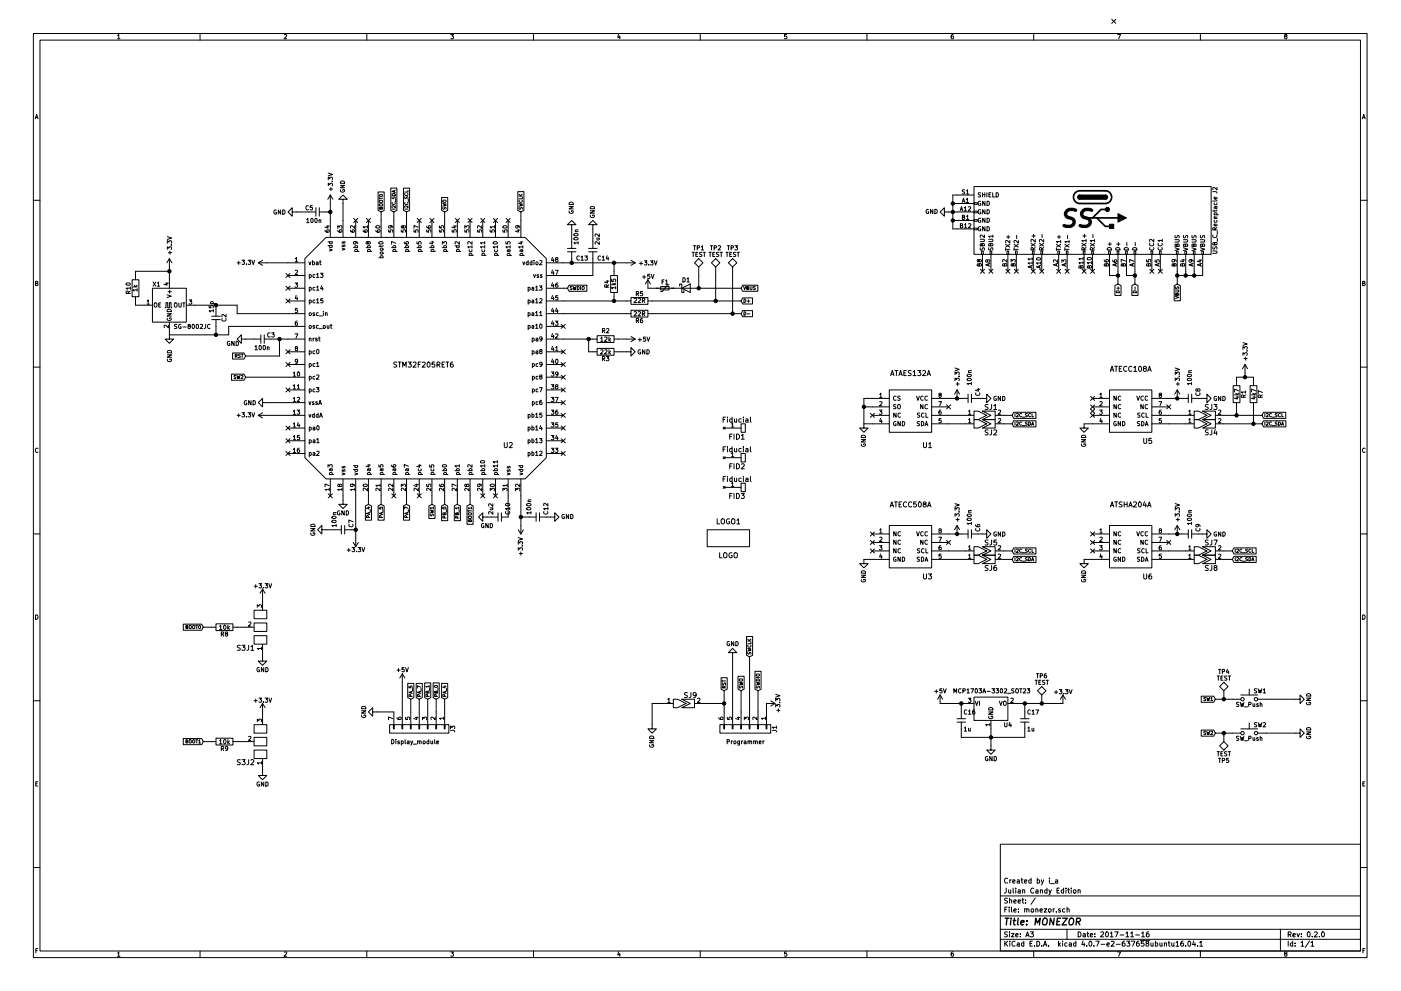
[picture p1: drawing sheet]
EESchema Schematic File Version 2
LIBS:monezor
LIBS:Oscillators
LIBS:monezor-cache
EELAYER 25 0
EELAYER END
$Descr A3 16535 11693
encoding utf-8
Sheet 1 1
Title "MONEZOR "
Date "2017-11-16"
Rev "0.2.0"
Comp "Julian Candy Edition"
Comment1 "Created by i_a"
Comment2 ""
Comment3 ""
Comment4 ""
$EndDescr
$Comp
L R R5
U 1 1
P 7550 3550
F 0 "R5" V 7630 3550 50  0000 C CNN
F 1 "22R" V 7550 3550 50  0000 C CNN
F 2 "monezor_footprints:SMD_0805" V 7480 3550 50  0001 C CNN
F 3 "" H 7550 3550 50  0001 C CNN
	1    7550 3550
	0    1    -1   0   
$EndComp
$Comp
L R R6
U 1 1
P 7550 3700
F 0 "R6" V 7630 3700 50  0000 C CNN
F 1 "22R" V 7550 3700 50  0000 C CNN
F 2 "monezor_footprints:SMD_0805" V 7480 3700 50  0001 C CNN
F 3 "" H 7550 3700 50  0001 C CNN
	1    7550 3700
	0    -1   1    0   
$EndComp
$Comp
L MCP1703A-3302_SOT23 U4
U 1 1
P 11700 8300
F 0 "U4" H 11900 8050 50  0000 C CNN
F 1 "MCP1703A-3302_SOT23" H 11250 8450 50  0000 L CNN
F 2 "monezor_footprints:SOT-23" H 11700 8500 50  0001 C CNN
F 3 "" H 11700 8250 50  0001 C CNN
	1    11700 8300
	1    0    0    -1  
$EndComp
$Comp
L D_Schottky D1
U 1 1
P 8100 3400
F 0 "D1" H 8100 3500 50  0000 C CNN
F 1 "D_Schottky" H 8100 3300 50  0001 C CNN
F 2 "monezor_footprints:D_SOD-523" H 8100 3400 50  0001 C CNN
F 3 "" H 8100 3400 50  0001 C CNN
	1    8100 3400
	1    0    0    -1  
$EndComp
$Comp
L C C16
U 1 1
P 11350 8500
F 0 "C16" H 11375 8600 50  0000 L CNN
F 1 "1u" H 11375 8400 50  0000 L CNN
F 2 "monezor_footprints:SMD_0805" H 11388 8350 50  0001 C CNN
F 3 "" H 11350 8500 50  0001 C CNN
	1    11350 8500
	1    0    0    -1  
$EndComp
$Comp
L C C17
U 1 1
P 12100 8500
F 0 "C17" H 12125 8600 50  0000 L CNN
F 1 "1u" H 12125 8400 50  0000 L CNN
F 2 "monezor_footprints:SMD_0805" H 12138 8350 50  0001 C CNN
F 3 "" H 12100 8500 50  0001 C CNN
	1    12100 8500
	1    0    0    -1  
$EndComp
$Comp
L Conn_01x06 J1
U 1 1
P 8850 8600
F 0 "J1" H 8850 8900 50  0000 C CNN
F 1 "Programmer" V 9000 8550 50  0000 C CNN
F 2 "monezor_footprints:Pin_Header_Straight_1x06_Pitch2.54mm" H 8850 8600 50  0001 C CNN
F 3 "" H 8850 8600 50  0001 C CNN
	1    8850 8600
	0    1    1    0   
$EndComp
Text GLabel 8950 8150 1    39   Input ~ 0
SWDIO
Text GLabel 8850 7750 1    39   Input ~ 0
SWCLK
Text GLabel 8750 8150 1    39   Input ~ 0
SWO
Text GLabel 8550 8150 1    39   Input ~ 0
RST
$Comp
L GND #PWR01
U 1 1
P 8650 7750
F 0 "#PWR01" H 8650 7500 50  0001 C CNN
F 1 "GND" H 8650 7600 50  0000 C CNN
F 2 "" H 8650 7750 50  0001 C CNN
F 3 "" H 8650 7750 50  0001 C CNN
	1    8650 7750
	-1   0    0    1   
$EndComp
$Comp
L +3.3V #PWR02
U 1 1
P 12550 8300
F 0 "#PWR02" H 12550 8150 50  0001 C CNN
F 1 "+3.3V" H 12550 8440 50  0000 C CNN
F 2 "" H 12550 8300 50  0001 C CNN
F 3 "" H 12550 8300 50  0001 C CNN
	1    12550 8300
	1    0    0    -1  
$EndComp
$Comp
L +5V #PWR03
U 1 1
P 11100 8300
F 0 "#PWR03" H 11100 8150 50  0001 C CNN
F 1 "+5V" H 11100 8450 50  0000 C CNN
F 2 "" H 11100 8300 50  0001 C CNN
F 3 "" H 11100 8300 50  0001 C CNN
	1    11100 8300
	1    0    0    -1  
$EndComp
$Comp
L GND #PWR04
U 1 1
P 11700 8800
F 0 "#PWR04" H 11700 8550 50  0001 C CNN
F 1 "GND" H 11700 8650 50  0000 C CNN
F 2 "" H 11700 8800 50  0001 C CNN
F 3 "" H 11700 8800 50  0001 C CNN
	1    11700 8800
	1    0    0    -1  
$EndComp
$Comp
L +3.3V #PWR05
U 1 1
P 9050 8300
F 0 "#PWR05" H 9050 8150 50  0001 C CNN
F 1 "+3.3V" H 9050 8440 50  0000 C CNN
F 2 "" H 9050 8300 50  0001 C CNN
F 3 "" H 9050 8300 50  0001 C CNN
	1    9050 8300
	0    1    1    0   
$EndComp
$Comp
L STM32F205RET6 U2
U 1 1
P 4850 4300
F 0 "U2" H 6000 3350 60  0000 C CNN
F 1 "STM32F205RET6" H 5000 4300 60  0000 C CNN
F 2 "monezor_footprints:TQFP-64_10x10mm_Pitch0.5mm" H 4400 4100 60  0001 C CNN
F 3 "" H 4400 4100 60  0001 C CNN
	1    4850 4300
	1    0    0    -1  
$EndComp
$Comp
L +5V #PWR06
U 1 1
P 7650 3400
F 0 "#PWR06" H 7650 3250 50  0001 C CNN
F 1 "+5V" H 7650 3540 50  0000 C CNN
F 2 "" H 7650 3400 50  0001 C CNN
F 3 "" H 7650 3400 50  0001 C CNN
	1    7650 3400
	1    0    0    -1  
$EndComp
$Comp
L C C13
U 1 1
P 6750 2950
F 0 "C13" H 6800 3050 50  0000 L CNN
F 1 "100n" V 6800 2700 50  0000 L CNN
F 2 "monezor_footprints:SMD_0805" H 6788 2800 50  0001 C CNN
F 3 "" H 6750 2950 50  0001 C CNN
	1    6750 2950
	1    0    0    1   
$EndComp
$Comp
L C C7
U 1 1
P 4050 6250
F 0 "C7" H 4075 6350 50  0000 L CNN
F 1 "100n" H 4075 6150 50  0000 L CNN
F 2 "monezor_footprints:SMD_0805" H 4088 6100 50  0001 C CNN
F 3 "" H 4050 6250 50  0001 C CNN
	1    4050 6250
	0    1    -1   0   
$EndComp
$Comp
L C C5
U 1 1
P 3750 2500
F 0 "C5" V 3700 2550 50  0000 L CNN
F 1 "100n" V 3850 2450 50  0000 L CNN
F 2 "monezor_footprints:SMD_0805" H 3788 2350 50  0001 C CNN
F 3 "" H 3750 2500 50  0001 C CNN
	1    3750 2500
	0    -1   1    0   
$EndComp
$Comp
L GND #PWR07
U 1 1
P 7000 2700
F 0 "#PWR07" H 7000 2450 50  0001 C CNN
F 1 "GND" V 7000 2500 50  0000 C CNN
F 2 "" H 7000 2700 50  0001 C CNN
F 3 "" H 7000 2700 50  0001 C CNN
	1    7000 2700
	-1   0    0    1   
$EndComp
$Comp
L GND #PWR08
U 1 1
P 4050 2400
F 0 "#PWR08" H 4050 2150 50  0001 C CNN
F 1 "GND" V 4050 2200 50  0000 C CNN
F 2 "" H 4050 2400 50  0001 C CNN
F 3 "" H 4050 2400 50  0001 C CNN
	1    4050 2400
	-1   0    0    1   
$EndComp
$Comp
L +3.3V #PWR09
U 1 1
P 3900 2400
F 0 "#PWR09" H 3900 2250 50  0001 C CNN
F 1 "+3.3V" V 3900 2650 50  0000 C CNN
F 2 "" H 3900 2400 50  0001 C CNN
F 3 "" H 3900 2400 50  0001 C CNN
	1    3900 2400
	1    0    0    -1  
$EndComp
$Comp
L GND #PWR010
U 1 1
P 3500 2500
F 0 "#PWR010" H 3500 2250 50  0001 C CNN
F 1 "GND" V 3500 2300 50  0000 C CNN
F 2 "" H 3500 2500 50  0001 C CNN
F 3 "" H 3500 2500 50  0001 C CNN
	1    3500 2500
	0    1    1    0   
$EndComp
$Comp
L GND #PWR011
U 1 1
P 6750 2700
F 0 "#PWR011" H 6750 2450 50  0001 C CNN
F 1 "GND" V 6750 2450 50  0000 C CNN
F 2 "" H 6750 2700 50  0001 C CNN
F 3 "" H 6750 2700 50  0001 C CNN
	1    6750 2700
	-1   0    0    1   
$EndComp
$Comp
L C C12
U 1 1
P 6350 6100
F 0 "C12" H 6375 6200 50  0000 L CNN
F 1 "100n" H 6375 6000 50  0000 L CNN
F 2 "monezor_footprints:SMD_0805" H 6388 5950 50  0001 C CNN
F 3 "" H 6350 6100 50  0001 C CNN
	1    6350 6100
	0    1    -1   0   
$EndComp
$Comp
L GND #PWR012
U 1 1
P 6500 6100
F 0 "#PWR012" H 6500 5850 50  0001 C CNN
F 1 "GND" V 6500 5900 50  0000 C CNN
F 2 "" H 6500 6100 50  0001 C CNN
F 3 "" H 6500 6100 50  0001 C CNN
	1    6500 6100
	0    -1   -1   0   
$EndComp
$Comp
L GND #PWR013
U 1 1
P 5750 6100
F 0 "#PWR013" H 5750 5850 50  0001 C CNN
F 1 "GND" V 5850 6100 50  0000 C CNN
F 2 "" H 5750 6100 50  0001 C CNN
F 3 "" H 5750 6100 50  0001 C CNN
	1    5750 6100
	0    1    1    0   
$EndComp
$Comp
L +3.3V #PWR014
U 1 1
P 6150 6200
F 0 "#PWR014" H 6150 6050 50  0001 C CNN
F 1 "+3.3V" V 6150 6450 50  0000 C CNN
F 2 "" H 6150 6200 50  0001 C CNN
F 3 "" H 6150 6200 50  0001 C CNN
	1    6150 6200
	-1   0    0    1   
$EndComp
$Comp
L +3.3V #PWR015
U 1 1
P 4200 6350
F 0 "#PWR015" H 4200 6200 50  0001 C CNN
F 1 "+3.3V" H 4200 6490 50  0000 C CNN
F 2 "" H 4200 6350 50  0001 C CNN
F 3 "" H 4200 6350 50  0001 C CNN
	1    4200 6350
	-1   0    0    1   
$EndComp
$Comp
L GND #PWR016
U 1 1
P 4050 5900
F 0 "#PWR016" H 4050 5650 50  0001 C CNN
F 1 "GND" H 4050 5750 50  0000 C CNN
F 2 "" H 4050 5900 50  0001 C CNN
F 3 "" H 4050 5900 50  0001 C CNN
	1    4050 5900
	1    0    0    -1  
$EndComp
$Comp
L GND #PWR017
U 1 1
P 3850 6250
F 0 "#PWR017" H 3850 6000 50  0001 C CNN
F 1 "GND" H 3850 6100 50  0000 C CNN
F 2 "" H 3850 6250 50  0001 C CNN
F 3 "" H 3850 6250 50  0001 C CNN
	1    3850 6250
	0    1    1    0   
$EndComp
$Comp
L +3.3V #PWR018
U 1 1
P 3150 3100
F 0 "#PWR018" H 3150 2950 50  0001 C CNN
F 1 "+3.3V" V 3150 3350 50  0000 C CNN
F 2 "" H 3150 3100 50  0001 C CNN
F 3 "" H 3150 3100 50  0001 C CNN
	1    3150 3100
	0    -1   -1   0   
$EndComp
$Comp
L GND #PWR019
U 1 1
P 3150 4750
F 0 "#PWR019" H 3150 4500 50  0001 C CNN
F 1 "GND" V 3150 4550 50  0000 C CNN
F 2 "" H 3150 4750 50  0001 C CNN
F 3 "" H 3150 4750 50  0001 C CNN
	1    3150 4750
	0    1    1    0   
$EndComp
$Comp
L +3.3V #PWR020
U 1 1
P 3150 4900
F 0 "#PWR020" H 3150 4750 50  0001 C CNN
F 1 "+3.3V" V 3150 5150 50  0000 C CNN
F 2 "" H 3150 4900 50  0001 C CNN
F 3 "" H 3150 4900 50  0001 C CNN
	1    3150 4900
	0    -1   -1   0   
$EndComp
$Comp
L GND #PWR021
U 1 1
P 2900 4000
F 0 "#PWR021" H 2900 3750 50  0001 C CNN
F 1 "GND" V 2950 3850 50  0000 C CNN
F 2 "" H 2900 4000 50  0001 C CNN
F 3 "" H 2900 4000 50  0001 C CNN
	1    2900 4000
	0    1    1    0   
$EndComp
$Comp
L C C3
U 1 1
P 3100 4000
F 0 "C3" V 3050 4050 50  0000 L CNN
F 1 "100n" V 3200 3900 50  0000 L CNN
F 2 "monezor_footprints:SMD_0805" H 3138 3850 50  0001 C CNN
F 3 "" H 3100 4000 50  0001 C CNN
	1    3100 4000
	0    1    1    0   
$EndComp
Text GLabel 2900 4200 0    39   Input ~ 0
RST
Wire Wire Line
	11100 8300 11400 8300
Wire Wire Line
	11350 8300 11350 8400
Connection ~ 11350 8300
Wire Wire Line
	11350 8600 11350 8700
Wire Wire Line
	11350 8700 12100 8700
Wire Wire Line
	12100 8700 12100 8600
Wire Wire Line
	11700 8600 11700 8800
Connection ~ 11700 8700
Wire Wire Line
	12000 8300 12550 8300
Wire Wire Line
	12100 8300 12100 8400
Connection ~ 12100 8300
Wire Wire Line
	8950 8150 8950 8400
Wire Wire Line
	9050 8400 9050 8300
Wire Wire Line
	8850 7750 8850 8400
Wire Wire Line
	8750 8150 8750 8400
Wire Wire Line
	8650 7750 8650 8400
Wire Wire Line
	8550 8150 8550 8400
Wire Wire Line
	6650 3700 7400 3700
Wire Wire Line
	7700 3700 8750 3700
Wire Wire Line
	6650 3550 7400 3550
Wire Wire Line
	8250 3400 8750 3400
Wire Wire Line
	3850 6250 3950 6250
Wire Wire Line
	4200 5850 4200 6350
Connection ~ 4200 6250
Wire Wire Line
	4050 5900 4050 5850
Wire Wire Line
	6150 5850 6150 6200
Connection ~ 6150 6100
Wire Wire Line
	6650 3100 7400 3100
Connection ~ 6750 3100
Wire Wire Line
	6750 2700 6750 2850
Wire Wire Line
	6650 3250 7000 3250
Wire Wire Line
	4050 2600 4050 2400
Wire Wire Line
	3900 2400 3900 2600
Connection ~ 3900 2500
Wire Wire Line
	3500 2500 3650 2500
Wire Wire Line
	3150 4750 3400 4750
Wire Wire Line
	3150 4900 3400 4900
Wire Wire Line
	3150 3100 3400 3100
Wire Wire Line
	3200 4000 3400 4000
Wire Wire Line
	2900 4000 3000 4000
Wire Wire Line
	3300 4000 3300 4200
Wire Wire Line
	3300 4200 2900 4200
Connection ~ 3300 4000
$Comp
L C C2
U 1 1
P 2550 3750
F 0 "C2" V 2450 3700 50  0000 L CNN
F 1 "15p" V 2600 3550 50  0000 L CNN
F 2 "monezor_footprints:SMD_0805" H 2588 3600 50  0001 C CNN
F 3 "" H 2550 3750 50  0001 C CNN
	1    2550 3750
	-1   0    0    1   
$EndComp
$Comp
L GND #PWR022
U 1 1
P 2000 3950
F 0 "#PWR022" H 2000 3700 50  0001 C CNN
F 1 "GND" V 2000 3700 50  0000 C CNN
F 2 "" H 2000 3950 50  0001 C CNN
F 3 "" H 2000 3950 50  0001 C CNN
	1    2000 3950
	1    0    0    -1  
$EndComp
$Comp
L R R2
U 1 1
P 7150 4000
F 0 "R2" V 7050 4000 50  0000 C CNN
F 1 "12k" V 7150 4000 50  0000 C CNN
F 2 "monezor_footprints:SMD_0805" V 7080 4000 50  0001 C CNN
F 3 "" H 7150 4000 50  0001 C CNN
	1    7150 4000
	0    -1   1    0   
$EndComp
$Comp
L R R3
U 1 1
P 7150 4150
F 0 "R3" V 7230 4150 50  0000 C CNN
F 1 "22k" V 7150 4150 50  0000 C CNN
F 2 "monezor_footprints:SMD_0805" V 7080 4150 50  0001 C CNN
F 3 "" H 7150 4150 50  0001 C CNN
	1    7150 4150
	0    -1   1    0   
$EndComp
$Comp
L GND #PWR023
U 1 1
P 7400 4150
F 0 "#PWR023" H 7400 3900 50  0001 C CNN
F 1 "GND" V 7400 3950 50  0000 C CNN
F 2 "" H 7400 4150 50  0001 C CNN
F 3 "" H 7400 4150 50  0001 C CNN
	1    7400 4150
	0    -1   1    0   
$EndComp
$Comp
L +5V #PWR024
U 1 1
P 7400 4000
F 0 "#PWR024" H 7400 3850 50  0001 C CNN
F 1 "+5V" V 7400 4200 50  0000 C CNN
F 2 "" H 7400 4000 50  0001 C CNN
F 3 "" H 7400 4000 50  0001 C CNN
	1    7400 4000
	0    1    1    0   
$EndComp
Wire Wire Line
	7400 4000 7300 4000
Wire Wire Line
	6650 4000 7000 4000
Wire Wire Line
	6950 4000 6950 4150
Wire Wire Line
	6950 4150 7000 4150
Wire Wire Line
	7300 4150 7400 4150
Connection ~ 6950 4000
$Comp
L R R4
U 1 1
P 7250 3350
F 0 "R4" V 7330 3350 50  0000 C CNN
F 1 "1k5" V 7250 3350 50  0000 C CNN
F 2 "monezor_footprints:SMD_0805" V 7180 3350 50  0001 C CNN
F 3 "" H 7250 3350 50  0001 C CNN
	1    7250 3350
	-1   0    0    -1  
$EndComp
$Comp
L +3.3V #PWR025
U 1 1
P 7400 3100
F 0 "#PWR025" H 7400 2950 50  0001 C CNN
F 1 "+3.3V" V 7400 3350 50  0000 C CNN
F 2 "" H 7400 3100 50  0001 C CNN
F 3 "" H 7400 3100 50  0001 C CNN
	1    7400 3100
	0    1    1    0   
$EndComp
Wire Wire Line
	7250 3100 7250 3200
Connection ~ 7250 3100
Text GLabel 6700 3400 2    39   Input ~ 0
SWDIO
Text GLabel 6150 2500 1    39   Input ~ 0
SWCLK
Wire Wire Line
	6650 3400 6700 3400
Wire Wire Line
	6150 2600 6150 2500
Text GLabel 5250 2500 1    39   Input ~ 0
SWO
Wire Wire Line
	5250 2500 5250 2600
Text GLabel 5100 5950 3    39   Input ~ 0
SW1
Text GLabel 2900 4450 0    39   Input ~ 0
SW2
Wire Wire Line
	5100 5850 5100 5950
Wire Wire Line
	2900 4450 3400 4450
Text GLabel 14350 8250 0    39   Input ~ 0
SW1
$Comp
L SW_Push SW1
U 1 1
P 14750 8250
F 0 "SW1" H 14800 8350 50  0000 L CNN
F 1 "SW_Push" H 14750 8190 50  0000 C CNN
F 2 "monezor_footprints:BUTTON_SWITCH_SW_SPST_EVPBF" H 14750 8450 50  0001 C CNN
F 3 "" H 14750 8450 50  0001 C CNN
	1    14750 8250
	1    0    0    -1  
$EndComp
Text GLabel 14350 8650 0    39   Input ~ 0
SW2
$Comp
L SW_Push SW2
U 1 1
P 14750 8650
F 0 "SW2" H 14800 8750 50  0000 L CNN
F 1 "SW_Push" H 14750 8590 50  0000 C CNN
F 2 "monezor_footprints:BUTTON_SWITCH_SW_SPST_EVPBF" H 14750 8850 50  0001 C CNN
F 3 "" H 14750 8850 50  0001 C CNN
	1    14750 8650
	1    0    0    -1  
$EndComp
$Comp
L GND #PWR026
U 1 1
P 15300 8650
F 0 "#PWR026" H 15300 8400 50  0001 C CNN
F 1 "GND" H 15300 8500 50  0000 C CNN
F 2 "" H 15300 8650 50  0001 C CNN
F 3 "" H 15300 8650 50  0001 C CNN
	1    15300 8650
	0    -1   1    0   
$EndComp
$Comp
L GND #PWR027
U 1 1
P 15300 8250
F 0 "#PWR027" H 15300 8000 50  0001 C CNN
F 1 "GND" H 15300 8100 50  0000 C CNN
F 2 "" H 15300 8250 50  0001 C CNN
F 3 "" H 15300 8250 50  0001 C CNN
	1    15300 8250
	0    -1   1    0   
$EndComp
Wire Wire Line
	14350 8250 14550 8250
Wire Wire Line
	14950 8250 15300 8250
Wire Wire Line
	14350 8650 14550 8650
Wire Wire Line
	14950 8650 15300 8650
Wire Wire Line
	7250 3500 7250 3550
Connection ~ 7250 3550
Wire Wire Line
	7700 3550 8750 3550
Wire Wire Line
	6750 3100 6750 3050
Wire Wire Line
	3850 2500 3900 2500
Wire Wire Line
	4150 6250 4200 6250
Wire Wire Line
	6150 6100 6250 6100
Wire Wire Line
	6450 6100 6500 6100
NoConn ~ 3900 5850
NoConn ~ 4650 5850
NoConn ~ 4950 5850
NoConn ~ 5700 5850
NoConn ~ 5850 5850
NoConn ~ 6650 5350
NoConn ~ 6650 5200
NoConn ~ 6650 5050
NoConn ~ 6650 4900
NoConn ~ 6650 4750
NoConn ~ 6650 4600
NoConn ~ 6650 4450
NoConn ~ 6650 4300
NoConn ~ 6650 4150
NoConn ~ 6650 3850
NoConn ~ 6000 2600
NoConn ~ 5850 2600
NoConn ~ 5700 2600
NoConn ~ 5550 2600
NoConn ~ 5400 2600
NoConn ~ 5100 2600
NoConn ~ 4950 2600
NoConn ~ 4350 2600
NoConn ~ 4200 2600
NoConn ~ 3400 3250
NoConn ~ 3400 3400
NoConn ~ 3400 3550
NoConn ~ 3400 4150
NoConn ~ 3400 4300
NoConn ~ 3400 4600
NoConn ~ 3400 5050
NoConn ~ 3400 5200
NoConn ~ 3400 5350
$Comp
L TEST TP1
U 1 1
P 8250 3250
F 0 "TP1" H 8250 3550 50  0000 C BNN
F 1 "TEST" H 8250 3500 50  0000 C CNN
F 2 "monezor_footprints:Test_Point_THT" H 8250 3250 50  0001 C CNN
F 3 "" H 8250 3250 50  0001 C CNN
	1    8250 3250
	1    0    0    -1  
$EndComp
$Comp
L TEST TP2
U 1 1
P 8450 3250
F 0 "TP2" H 8450 3550 50  0000 C BNN
F 1 "TEST" H 8450 3500 50  0000 C CNN
F 2 "monezor_footprints:Test_Point_THT" H 8450 3250 50  0001 C CNN
F 3 "" H 8450 3250 50  0001 C CNN
	1    8450 3250
	1    0    0    -1  
$EndComp
$Comp
L TEST TP3
U 1 1
P 8650 3250
F 0 "TP3" H 8650 3550 50  0000 C BNN
F 1 "TEST" H 8650 3500 50  0000 C CNN
F 2 "monezor_footprints:Test_Point_THT" H 8650 3250 50  0001 C CNN
F 3 "" H 8650 3250 50  0001 C CNN
	1    8650 3250
	1    0    0    -1  
$EndComp
Wire Wire Line
	8250 3250 8250 3400
Connection ~ 8250 3400
Wire Wire Line
	8450 3250 8450 3550
Connection ~ 8450 3550
Wire Wire Line
	8650 3250 8650 3700
Connection ~ 8650 3700
$Comp
L Polyfuse_Small F1
U 1 1
P 7850 3400
F 0 "F1" V 7775 3400 50  0000 C CNN
F 1 "Polyfuse_Small" V 7650 3550 50  0001 C CNN
F 2 "monezor_footprints:SMD_0805" H 7900 3200 50  0001 L CNN
F 3 "" H 7850 3400 50  0001 C CNN
	1    7850 3400
	0    1    1    0   
$EndComp
$Comp
L C C10
U 1 1
P 5900 6100
F 0 "C10" H 5925 6200 50  0000 L CNN
F 1 "2u2" H 5925 6000 50  0000 L CNN
F 2 "monezor_footprints:SMD_0805" H 5938 5950 50  0001 C CNN
F 3 "" H 5900 6100 50  0001 C CNN
	1    5900 6100
	0    1    -1   0   
$EndComp
Wire Wire Line
	5750 6100 5800 6100
Wire Wire Line
	6000 6100 6000 5850
$Comp
L C C14
U 1 1
P 7000 2950
F 0 "C14" H 7050 3050 50  0000 L CNN
F 1 "2u2" V 7050 2750 50  0000 L CNN
F 2 "monezor_footprints:SMD_0805" H 7038 2800 50  0001 C CNN
F 3 "" H 7000 2950 50  0001 C CNN
	1    7000 2950
	1    0    0    1   
$EndComp
Wire Wire Line
	7000 2700 7000 2850
Wire Wire Line
	7000 3250 7000 3050
Wire Wire Line
	7650 3400 7750 3400
Wire Wire Line
	7950 3400 7950 3400
$Comp
L TEST TP6
U 1 1
P 12300 8300
F 0 "TP6" H 12300 8600 50  0000 C BNN
F 1 "TEST" H 12300 8550 50  0000 C CNN
F 2 "monezor_footprints:Test_Point_THT" H 12300 8300 50  0001 C CNN
F 3 "" H 12300 8300 50  0001 C CNN
	1    12300 8300
	1    0    0    -1  
$EndComp
Connection ~ 12300 8300
$Comp
L TEST TP4
U 1 1
P 14450 8250
F 0 "TP4" H 14450 8550 50  0000 C BNN
F 1 "TEST" H 14450 8500 50  0000 C CNN
F 2 "monezor_footprints:Test_Point_THT" H 14450 8250 50  0001 C CNN
F 3 "" H 14450 8250 50  0001 C CNN
	1    14450 8250
	1    0    0    -1  
$EndComp
$Comp
L TEST TP5
U 1 1
P 14450 8650
F 0 "TP5" H 14450 8950 50  0000 C BNN
F 1 "TEST" H 14450 8900 50  0000 C CNN
F 2 "monezor_footprints:Test_Point_THT" H 14450 8650 50  0001 C CNN
F 3 "" H 14450 8650 50  0001 C CNN
	1    14450 8650
	-1   0    0    1   
$EndComp
Connection ~ 14450 8250
Connection ~ 14450 8650
$Comp
L GND #PWR028
U 1 1
P 4450 8400
F 0 "#PWR028" H 4450 8150 50  0001 C CNN
F 1 "GND" H 4450 8250 50  0000 C CNN
F 2 "" H 4450 8400 50  0001 C CNN
F 3 "" H 4450 8400 50  0001 C CNN
	1    4450 8400
	0    1    1    0   
$EndComp
$Comp
L Conn_01x07 J3
U 1 1
P 4950 8600
F 0 "J3" H 4950 9000 50  0000 C CNN
F 1 "Display_module" V 5100 8550 50  0000 C CNN
F 2 "monezor_footprints:Pin_Header_Straight_1x07_Pitch2.54mm" H 4950 8600 50  0001 C CNN
F 3 "" H 4950 8600 50  0001 C CNN
	1    4950 8600
	0    1    1    0   
$EndComp
Text GLabel 4800 2500 1    39   Input ~ 0
I2C_SCL
Text GLabel 4650 2500 1    39   Input ~ 0
I2C_SDA
Wire Wire Line
	4650 2600 4650 2500
Wire Wire Line
	4800 2600 4800 2500
Text GLabel 14900 4900 2    39   Input ~ 0
I2C_SCL
Text GLabel 14900 5000 2    39   Input ~ 0
I2C_SDA
$Comp
L ATAES132A U1
U 1 1
P 10750 4800
F 0 "U1" H 10950 4350 60  0000 C CNN
F 1 "ATAES132A" H 10750 5200 60  0000 C CNN
F 2 "monezor_footprints:SO-8_3.9x4.9mm_Pitch1.27mm_bottom" H 10850 5250 60  0001 C CNN
F 3 "" H 10850 5250 60  0001 C CNN
	1    10750 4800
	1    0    0    -1  
$EndComp
$Comp
L ATECC108A U5
U 1 1
P 13350 4750
F 0 "U5" H 13550 4300 60  0000 C CNN
F 1 "ATECC108A" H 13350 5150 60  0000 C CNN
F 2 "monezor_footprints:SO-8_3.9x4.9mm_Pitch1.27mm_bottom" H 13450 5200 60  0001 C CNN
F 3 "" H 13450 5200 60  0001 C CNN
	1    13350 4750
	1    0    0    -1  
$EndComp
$Comp
L ATECC508A U3
U 1 1
P 10750 6350
F 0 "U3" H 10950 5900 60  0000 C CNN
F 1 "ATECC508A" H 10750 6750 60  0000 C CNN
F 2 "monezor_footprints:SO-8_3.9x4.9mm_Pitch1.27mm_bottom" H 10850 6800 60  0001 C CNN
F 3 "" H 10850 6800 60  0001 C CNN
	1    10750 6350
	1    0    0    -1  
$EndComp
$Comp
L ATSHA204A U6
U 1 1
P 13350 6450
F 0 "U6" H 13550 6100 60  0000 C CNN
F 1 "ATSHA204A" H 13350 6950 60  0000 C CNN
F 2 "monezor_footprints:SO-8_3.9x4.9mm_Pitch1.27mm_bottom" H 13450 6900 60  0001 C CNN
F 3 "" H 13450 6900 60  0001 C CNN
	1    13350 6450
	1    0    0    -1  
$EndComp
$Comp
L GND #PWR029
U 1 1
P 10200 5000
F 0 "#PWR029" H 10200 4750 50  0001 C CNN
F 1 "GND" V 10200 4800 50  0000 C CNN
F 2 "" H 10200 5000 50  0001 C CNN
F 3 "" H 10200 5000 50  0001 C CNN
	1    10200 5000
	-1   0    0    -1  
$EndComp
$Comp
L GND #PWR030
U 1 1
P 10200 6600
F 0 "#PWR030" H 10200 6350 50  0001 C CNN
F 1 "GND" V 10200 6400 50  0000 C CNN
F 2 "" H 10200 6600 50  0001 C CNN
F 3 "" H 10200 6600 50  0001 C CNN
	1    10200 6600
	-1   0    0    -1  
$EndComp
$Comp
L GND #PWR031
U 1 1
P 12800 6600
F 0 "#PWR031" H 12800 6350 50  0001 C CNN
F 1 "GND" V 12800 6400 50  0000 C CNN
F 2 "" H 12800 6600 50  0001 C CNN
F 3 "" H 12800 6600 50  0001 C CNN
	1    12800 6600
	-1   0    0    -1  
$EndComp
$Comp
L GND #PWR032
U 1 1
P 12800 5000
F 0 "#PWR032" H 12800 4750 50  0001 C CNN
F 1 "GND" V 12800 4800 50  0000 C CNN
F 2 "" H 12800 5000 50  0001 C CNN
F 3 "" H 12800 5000 50  0001 C CNN
	1    12800 5000
	-1   0    0    -1  
$EndComp
$Comp
L +3.3V #PWR033
U 1 1
P 11300 4700
F 0 "#PWR033" H 11300 4550 50  0001 C CNN
F 1 "+3.3V" V 11300 4950 50  0000 C CNN
F 2 "" H 11300 4700 50  0001 C CNN
F 3 "" H 11300 4700 50  0001 C CNN
	1    11300 4700
	1    0    0    -1  
$EndComp
$Comp
L +3.3V #PWR034
U 1 1
P 13900 4700
F 0 "#PWR034" H 13900 4550 50  0001 C CNN
F 1 "+3.3V" V 13900 4950 50  0000 C CNN
F 2 "" H 13900 4700 50  0001 C CNN
F 3 "" H 13900 4700 50  0001 C CNN
	1    13900 4700
	1    0    0    -1  
$EndComp
$Comp
L +3.3V #PWR035
U 1 1
P 13900 6300
F 0 "#PWR035" H 13900 6150 50  0001 C CNN
F 1 "+3.3V" V 13900 6550 50  0000 C CNN
F 2 "" H 13900 6300 50  0001 C CNN
F 3 "" H 13900 6300 50  0001 C CNN
	1    13900 6300
	1    0    0    -1  
$EndComp
$Comp
L +3.3V #PWR036
U 1 1
P 11300 6300
F 0 "#PWR036" H 11300 6150 50  0001 C CNN
F 1 "+3.3V" V 11300 6550 50  0000 C CNN
F 2 "" H 11300 6300 50  0001 C CNN
F 3 "" H 11300 6300 50  0001 C CNN
	1    11300 6300
	1    0    0    -1  
$EndComp
Text GLabel 11950 4900 2    39   Input ~ 0
I2C_SCL
Text GLabel 11950 5000 2    39   Input ~ 0
I2C_SDA
Text GLabel 11950 6500 2    39   Input ~ 0
I2C_SCL
Text GLabel 11950 6600 2    39   Input ~ 0
I2C_SDA
Text GLabel 14550 6500 2    39   Input ~ 0
I2C_SCL
Text GLabel 14550 6600 2    39   Input ~ 0
I2C_SDA
Wire Wire Line
	11200 4700 11350 4700
Wire Wire Line
	11200 4900 11400 4900
Wire Wire Line
	11200 5000 11400 5000
Wire Wire Line
	11850 4900 11950 4900
Wire Wire Line
	11850 5000 11950 5000
Wire Wire Line
	13800 4900 14000 4900
Wire Wire Line
	13800 5000 14000 5000
Wire Wire Line
	14450 4900 14900 4900
Wire Wire Line
	14450 5000 14900 5000
Wire Wire Line
	11200 6500 11400 6500
Wire Wire Line
	11200 6600 11400 6600
Wire Wire Line
	11850 6500 11950 6500
Wire Wire Line
	11850 6600 11950 6600
Wire Wire Line
	13800 6500 14000 6500
Wire Wire Line
	13800 6600 14000 6600
Wire Wire Line
	14450 6500 14550 6500
Wire Wire Line
	14450 6600 14550 6600
Wire Wire Line
	10200 5000 10300 5000
Wire Wire Line
	12800 5000 12900 5000
Wire Wire Line
	10200 6600 10300 6600
Wire Wire Line
	12800 6600 12900 6600
NoConn ~ 10300 4900
NoConn ~ 11200 4800
NoConn ~ 12900 4700
NoConn ~ 12900 4850
NoConn ~ 12900 4800
NoConn ~ 12900 4900
NoConn ~ 13800 4800
NoConn ~ 10300 6500
NoConn ~ 10300 6400
NoConn ~ 10300 6300
NoConn ~ 12900 6300
NoConn ~ 12900 6400
NoConn ~ 12900 6500
NoConn ~ 13800 6400
Wire Wire Line
	13800 6300 13950 6300
Wire Wire Line
	11200 6300 11350 6300
Wire Wire Line
	13800 4700 13950 4700
Wire Wire Line
	10200 4700 10200 5000
Wire Wire Line
	10200 4800 10300 4800
Wire Wire Line
	10200 4700 10300 4700
Connection ~ 10200 4800
$Comp
L R R1
U 1 1
P 14600 4650
F 0 "R1" V 14680 4650 50  0000 C CNN
F 1 "4k7" V 14600 4650 50  0000 C CNN
F 2 "monezor_footprints:SMD_0805" V 14530 4650 50  0001 C CNN
F 3 "" H 14600 4650 50  0001 C CNN
	1    14600 4650
	1    0    0    1   
$EndComp
$Comp
L R R7
U 1 1
P 14800 4650
F 0 "R7" V 14880 4650 50  0000 C CNN
F 1 "4k7" V 14800 4650 50  0000 C CNN
F 2 "monezor_footprints:SMD_0805" V 14730 4650 50  0001 C CNN
F 3 "" H 14800 4650 50  0001 C CNN
	1    14800 4650
	1    0    0    1   
$EndComp
$Comp
L +3.3V #PWR037
U 1 1
P 14700 4400
F 0 "#PWR037" H 14700 4250 50  0001 C CNN
F 1 "+3.3V" V 14700 4650 50  0000 C CNN
F 2 "" H 14700 4400 50  0001 C CNN
F 3 "" H 14700 4400 50  0001 C CNN
	1    14700 4400
	1    0    0    -1  
$EndComp
Wire Wire Line
	14600 4800 14600 4900
Connection ~ 14600 4900
Wire Wire Line
	14800 4800 14800 5000
Connection ~ 14800 5000
Wire Wire Line
	14600 4500 14600 4450
Wire Wire Line
	14600 4450 14800 4450
Wire Wire Line
	14800 4450 14800 4500
Wire Wire Line
	14700 4450 14700 4400
Connection ~ 14700 4450
NoConn ~ 11200 6400
$Comp
L USB_C_Receptacle J2
U 1 1
P 12900 2600
F 0 "J2" H 12500 4050 50  0000 L CNN
F 1 "USB_C_Receptacle" H 13300 4050 50  0000 R CNN
F 2 "monezor_footprints:USB_C_Receptacle_Amphenol_12401548E4-2A" H 13050 2600 50  0001 C CNN
F 3 "" H 13050 2600 50  0001 C CNN
	1    12900 2600
	0    1    1    0   
$EndComp
Text GLabel 8750 3550 2    39   Input ~ 0
D+
Text GLabel 8750 3700 2    39   Input ~ 0
D-
Text GLabel 8750 3400 2    39   Input ~ 0
VBUS
Text GLabel 13400 3350 3    39   Input ~ 0
D-
Text GLabel 13200 3350 3    39   Input ~ 0
D+
Text GLabel 13900 3350 3    39   Input ~ 0
VBUS
$Comp
L GND #PWR038
U 1 1
P 11200 2500
F 0 "#PWR038" H 11200 2250 50  0001 C CNN
F 1 "GND" V 11200 2300 50  0000 C CNN
F 2 "" H 11200 2500 50  0001 C CNN
F 3 "" H 11200 2500 50  0001 C CNN
	1    11200 2500
	0    1    -1   0   
$EndComp
Wire Wire Line
	11300 2300 11250 2300
Wire Wire Line
	11250 2300 11250 2700
Wire Wire Line
	11250 2700 11300 2700
Wire Wire Line
	11300 2600 11250 2600
Connection ~ 11250 2600
Wire Wire Line
	11200 2500 11300 2500
Connection ~ 11250 2500
Wire Wire Line
	11250 2400 11300 2400
Connection ~ 11250 2400
Wire Wire Line
	13300 3200 13300 3250
Wire Wire Line
	13300 3250 13400 3250
Wire Wire Line
	13400 3200 13400 3350
Connection ~ 13400 3250
Wire Wire Line
	13100 3200 13100 3250
Wire Wire Line
	13100 3250 13200 3250
Wire Wire Line
	13200 3200 13200 3350
Connection ~ 13200 3250
Wire Wire Line
	13900 3200 13900 3350
Wire Wire Line
	13900 3250 14200 3250
Wire Wire Line
	14000 3250 14000 3200
Connection ~ 13900 3250
Wire Wire Line
	14100 3250 14100 3200
Connection ~ 14000 3250
Connection ~ 14100 3250
NoConn ~ 13700 3200
NoConn ~ 13600 3200
NoConn ~ 12900 3200
NoConn ~ 12800 3200
NoConn ~ 12600 3200
NoConn ~ 12500 3200
NoConn ~ 12300 3200
NoConn ~ 12200 3200
NoConn ~ 12000 3200
NoConn ~ 11900 3200
NoConn ~ 11700 3200
NoConn ~ 11600 3200
NoConn ~ 13150 250 
$Comp
L C C4
U 1 1
P 11450 4700
F 0 "C4" H 11475 4800 50  0000 L CNN
F 1 "100n" H 11600 4700 50  0000 L CNN
F 2 "monezor_footprints:SMD_0805_bottom" H 11488 4550 50  0001 C CNN
F 3 "" H 11450 4700 50  0001 C CNN
	1    11450 4700
	0    1    -1   0   
$EndComp
$Comp
L GND #PWR039
U 1 1
P 11600 4700
F 0 "#PWR039" H 11600 4450 50  0001 C CNN
F 1 "GND" V 11600 4500 50  0000 C CNN
F 2 "" H 11600 4700 50  0001 C CNN
F 3 "" H 11600 4700 50  0001 C CNN
	1    11600 4700
	0    -1   1    0   
$EndComp
$Comp
L C C6
U 1 1
P 11450 6300
F 0 "C6" H 11475 6400 50  0000 L CNN
F 1 "100n" H 11550 6300 50  0000 L CNN
F 2 "monezor_footprints:SMD_0805_bottom" H 11488 6150 50  0001 C CNN
F 3 "" H 11450 6300 50  0001 C CNN
	1    11450 6300
	0    1    -1   0   
$EndComp
$Comp
L GND #PWR040
U 1 1
P 11600 6300
F 0 "#PWR040" H 11600 6050 50  0001 C CNN
F 1 "GND" V 11600 6100 50  0000 C CNN
F 2 "" H 11600 6300 50  0001 C CNN
F 3 "" H 11600 6300 50  0001 C CNN
	1    11600 6300
	0    -1   1    0   
$EndComp
$Comp
L C C9
U 1 1
P 14050 6300
F 0 "C9" H 14075 6400 50  0000 L CNN
F 1 "100n" H 14150 6300 50  0000 L CNN
F 2 "monezor_footprints:SMD_0805_bottom" H 14088 6150 50  0001 C CNN
F 3 "" H 14050 6300 50  0001 C CNN
	1    14050 6300
	0    1    -1   0   
$EndComp
$Comp
L GND #PWR041
U 1 1
P 14200 6300
F 0 "#PWR041" H 14200 6050 50  0001 C CNN
F 1 "GND" V 14200 6100 50  0000 C CNN
F 2 "" H 14200 6300 50  0001 C CNN
F 3 "" H 14200 6300 50  0001 C CNN
	1    14200 6300
	0    -1   1    0   
$EndComp
$Comp
L C C8
U 1 1
P 14050 4700
F 0 "C8" H 14075 4800 50  0000 L CNN
F 1 "100n" H 14200 4700 50  0000 L CNN
F 2 "monezor_footprints:SMD_0805_bottom" H 14088 4550 50  0001 C CNN
F 3 "" H 14050 4700 50  0001 C CNN
	1    14050 4700
	0    1    -1   0   
$EndComp
$Comp
L GND #PWR042
U 1 1
P 14200 4700
F 0 "#PWR042" H 14200 4450 50  0001 C CNN
F 1 "GND" V 14200 4500 50  0000 C CNN
F 2 "" H 14200 4700 50  0001 C CNN
F 3 "" H 14200 4700 50  0001 C CNN
	1    14200 4700
	0    -1   1    0   
$EndComp
Connection ~ 13900 6300
Wire Wire Line
	14150 6300 14200 6300
Connection ~ 13900 4700
Wire Wire Line
	14150 4700 14200 4700
Connection ~ 11300 4700
Wire Wire Line
	11550 4700 11600 4700
Connection ~ 11300 6300
Wire Wire Line
	11550 6300 11600 6300
$Comp
L solder_jumper SJ1
U 1 1
P 11600 4900
F 0 "SJ1" H 11700 5000 60  0000 C CNN
F 1 "solder_jumper" H 11650 4800 60  0001 C CNN
F 2 "monezor_footprints:solderjumper_bottom" H 11600 4900 60  0001 C CNN
F 3 "" H 11600 4900 60  0001 C CNN
	1    11600 4900
	1    0    0    -1  
$EndComp
$Comp
L solder_jumper SJ2
U 1 1
P 11600 5000
F 0 "SJ2" H 11700 4900 60  0000 C CNN
F 1 "solder_jumper" H 11650 4900 60  0001 C CNN
F 2 "monezor_footprints:solderjumper_bottom" H 11600 5000 60  0001 C CNN
F 3 "" H 11600 5000 60  0001 C CNN
	1    11600 5000
	1    0    0    -1  
$EndComp
$Comp
L solder_jumper SJ3
U 1 1
P 14200 4900
F 0 "SJ3" H 14300 5000 60  0000 C CNN
F 1 "solder_jumper" H 14250 4800 60  0001 C CNN
F 2 "monezor_footprints:solderjumper_bottom" H 14200 4900 60  0001 C CNN
F 3 "" H 14200 4900 60  0001 C CNN
	1    14200 4900
	1    0    0    -1  
$EndComp
$Comp
L solder_jumper SJ4
U 1 1
P 14200 5000
F 0 "SJ4" H 14300 4900 60  0000 C CNN
F 1 "solder_jumper" H 14250 4900 60  0001 C CNN
F 2 "monezor_footprints:solderjumper_bottom" H 14200 5000 60  0001 C CNN
F 3 "" H 14200 5000 60  0001 C CNN
	1    14200 5000
	1    0    0    -1  
$EndComp
$Comp
L solder_jumper SJ5
U 1 1
P 11600 6500
F 0 "SJ5" H 11700 6600 60  0000 C CNN
F 1 "solder_jumper" H 11650 6400 60  0001 C CNN
F 2 "monezor_footprints:solderjumper_bottom" H 11600 6500 60  0001 C CNN
F 3 "" H 11600 6500 60  0001 C CNN
	1    11600 6500
	1    0    0    -1  
$EndComp
$Comp
L solder_jumper SJ6
U 1 1
P 11600 6600
F 0 "SJ6" H 11700 6500 60  0000 C CNN
F 1 "solder_jumper" H 11650 6500 60  0001 C CNN
F 2 "monezor_footprints:solderjumper_bottom" H 11600 6600 60  0001 C CNN
F 3 "" H 11600 6600 60  0001 C CNN
	1    11600 6600
	1    0    0    -1  
$EndComp
$Comp
L solder_jumper SJ7
U 1 1
P 14200 6500
F 0 "SJ7" H 14300 6600 60  0000 C CNN
F 1 "solder_jumper" H 14250 6400 60  0001 C CNN
F 2 "monezor_footprints:solderjumper_bottom" H 14200 6500 60  0001 C CNN
F 3 "" H 14200 6500 60  0001 C CNN
	1    14200 6500
	1    0    0    -1  
$EndComp
$Comp
L solder_jumper SJ8
U 1 1
P 14200 6600
F 0 "SJ8" H 14300 6500 60  0000 C CNN
F 1 "solder_jumper" H 14250 6500 60  0001 C CNN
F 2 "monezor_footprints:solderjumper_bottom" H 14200 6600 60  0001 C CNN
F 3 "" H 14200 6600 60  0001 C CNN
	1    14200 6600
	1    0    0    -1  
$EndComp
Wire Wire Line
	4750 8400 4750 8050
Wire Wire Line
	4450 8400 4650 8400
Text GLabel 5050 8250 1    39   Input ~ 0
PB_1
Text GLabel 5150 8250 1    39   Input ~ 0
PB_0
Text GLabel 5250 8250 1    39   Input ~ 0
PA_4
Text GLabel 4850 8250 1    39   Input ~ 0
PA_5
Text GLabel 4950 8250 1    39   Input ~ 0
PA_7
Wire Wire Line
	4850 8400 4850 8250
Wire Wire Line
	4950 8400 4950 8250
Wire Wire Line
	5050 8400 5050 8250
Wire Wire Line
	5150 8250 5150 8400
Wire Wire Line
	5250 8400 5250 8250
Text GLabel 5400 5950 3    39   Input ~ 0
PB_1
Text GLabel 5250 5950 3    39   Input ~ 0
PB_0
Text GLabel 4350 5950 3    39   Input ~ 0
PA_4
Text GLabel 4500 5950 3    39   Input ~ 0
PA_5
Text GLabel 4800 5950 3    39   Input ~ 0
PA_7
Wire Wire Line
	4350 5950 4350 5850
Wire Wire Line
	4500 5850 4500 5950
Wire Wire Line
	4800 5850 4800 5950
Wire Wire Line
	5250 5850 5250 5950
Wire Wire Line
	5400 5850 5400 5950
Wire Wire Line
	14200 3250 14200 3200
$Comp
L +5V #PWR043
U 1 1
P 4750 8050
F 0 "#PWR043" H 4750 7900 50  0001 C CNN
F 1 "+5V" H 4750 8200 50  0000 C CNN
F 2 "" H 4750 8050 50  0001 C CNN
F 3 "" H 4750 8050 50  0001 C CNN
	1    4750 8050
	1    0    0    -1  
$EndComp
Text GLabel 5550 5950 3    39   Input ~ 0
BOOT1
Wire Wire Line
	5550 5850 5550 5950
Text GLabel 2400 8750 0    39   Input ~ 0
BOOT1
Text GLabel 4500 2500 1    39   Input ~ 0
BOOT0
Text GLabel 2400 7400 0    39   Input ~ 0
BOOT0
Wire Wire Line
	4500 2500 4500 2600
$Comp
L solder_jumper SJ9
U 1 1
P 8050 8300
F 0 "SJ9" H 8150 8400 60  0000 C CNN
F 1 "solder_jumper" H 8100 8200 60  0001 C CNN
F 2 "monezor_footprints:solder_jumper" H 8050 8300 60  0001 C CNN
F 3 "" H 8050 8300 60  0001 C CNN
	1    8050 8300
	1    0    0    -1  
$EndComp
$Comp
L GND #PWR044
U 1 1
P 7700 8550
F 0 "#PWR044" H 7700 8300 50  0001 C CNN
F 1 "GND" V 7700 8350 50  0000 C CNN
F 2 "" H 7700 8550 50  0001 C CNN
F 3 "" H 7700 8550 50  0001 C CNN
	1    7700 8550
	-1   0    0    -1  
$EndComp
Wire Wire Line
	7700 8550 7700 8300
Wire Wire Line
	7700 8300 7850 8300
Wire Wire Line
	8300 8300 8550 8300
Connection ~ 8550 8300
$Comp
L R R8
U 1 1
P 2650 7400
F 0 "R8" V 2730 7400 50  0000 C CNN
F 1 "10k" V 2650 7400 50  0000 C CNN
F 2 "monezor_footprints:SMD_0805" V 2580 7400 50  0001 C CNN
F 3 "" H 2650 7400 50  0001 C CNN
	1    2650 7400
	0    1    1    0   
$EndComp
$Comp
L R R9
U 1 1
P 2650 8750
F 0 "R9" V 2730 8750 50  0000 C CNN
F 1 "10k" V 2650 8750 50  0000 C CNN
F 2 "monezor_footprints:SMD_0805" V 2580 8750 50  0001 C CNN
F 3 "" H 2650 8750 50  0001 C CNN
	1    2650 8750
	0    1    1    0   
$EndComp
$Comp
L solder_jumper_3pin S3J1
U 1 1
P 3100 7500
F 0 "S3J1" V 2950 7700 60  0000 C CNN
F 1 "solder_jumper_3pin" H 3150 7400 60  0001 C CNN
F 2 "monezor_footprints:solder_jumper_3pin_tht_2.54" H 3100 7500 60  0001 C CNN
F 3 "" H 3100 7500 60  0001 C CNN
	1    3100 7500
	0    -1   -1   0   
$EndComp
$Comp
L +3.3V #PWR045
U 1 1
P 3100 7050
F 0 "#PWR045" H 3100 6900 50  0001 C CNN
F 1 "+3.3V" H 3100 7190 50  0000 C CNN
F 2 "" H 3100 7050 50  0001 C CNN
F 3 "" H 3100 7050 50  0001 C CNN
	1    3100 7050
	1    0    0    -1  
$EndComp
$Comp
L GND #PWR046
U 1 1
P 3100 7750
F 0 "#PWR046" H 3100 7500 50  0001 C CNN
F 1 "GND" H 3100 7600 50  0000 C CNN
F 2 "" H 3100 7750 50  0001 C CNN
F 3 "" H 3100 7750 50  0001 C CNN
	1    3100 7750
	1    0    0    -1  
$EndComp
$Comp
L solder_jumper_3pin S3J2
U 1 1
P 3100 8850
F 0 "S3J2" V 2950 9050 60  0000 C CNN
F 1 "solder_jumper_3pin" H 3150 8750 60  0001 C CNN
F 2 "monezor_footprints:solder_jumper_3pin_tht_2.54" H 3100 8850 60  0001 C CNN
F 3 "" H 3100 8850 60  0001 C CNN
	1    3100 8850
	0    -1   -1   0   
$EndComp
$Comp
L +3.3V #PWR047
U 1 1
P 3100 8400
F 0 "#PWR047" H 3100 8250 50  0001 C CNN
F 1 "+3.3V" H 3100 8540 50  0000 C CNN
F 2 "" H 3100 8400 50  0001 C CNN
F 3 "" H 3100 8400 50  0001 C CNN
	1    3100 8400
	1    0    0    -1  
$EndComp
$Comp
L GND #PWR048
U 1 1
P 3100 9100
F 0 "#PWR048" H 3100 8850 50  0001 C CNN
F 1 "GND" H 3100 8950 50  0000 C CNN
F 2 "" H 3100 9100 50  0001 C CNN
F 3 "" H 3100 9100 50  0001 C CNN
	1    3100 9100
	1    0    0    -1  
$EndComp
Wire Wire Line
	2400 7400 2500 7400
Wire Wire Line
	2800 7400 2900 7400
Wire Wire Line
	3100 7100 3100 7050
Wire Wire Line
	3100 7750 3100 7700
Wire Wire Line
	2400 8750 2500 8750
Wire Wire Line
	2800 8750 2900 8750
Wire Wire Line
	3100 8450 3100 8400
Wire Wire Line
	3100 9100 3100 9050
$Comp
L SG-8002JC X1
U 1 1
P 2000 3600
F 0 "X1" H 1800 3850 50  0000 L CNN
F 1 "SG-8002JC" H 2050 3350 50  0000 L CNN
F 2 "monezor_footprints:Oscillator_SMD_IQD_IQXO70-4pin_7.5x5.0mm" H 2700 3250 50  0001 C CNN
F 3 "" H 1900 3600 50  0001 C CNN
	1    2000 3600
	1    0    0    -1  
$EndComp
Wire Wire Line
	2300 3600 2800 3600
Wire Wire Line
	2800 3600 2800 3700
Wire Wire Line
	2800 3700 3400 3700
Wire Wire Line
	2550 3850 2550 3950
Wire Wire Line
	2000 3950 2700 3950
$Comp
L +3.3V #PWR049
U 1 1
P 2000 3150
F 0 "#PWR049" H 2000 3000 50  0001 C CNN
F 1 "+3.3V" V 2000 3400 50  0000 C CNN
F 2 "" H 2000 3150 50  0001 C CNN
F 3 "" H 2000 3150 50  0001 C CNN
	1    2000 3150
	1    0    0    -1  
$EndComp
Wire Wire Line
	2000 3300 2000 3150
Wire Wire Line
	2550 3650 2550 3600
Connection ~ 2550 3600
Wire Wire Line
	2700 3950 2700 3850
Wire Wire Line
	2700 3850 3400 3850
Connection ~ 2550 3950
Wire Wire Line
	2000 3950 2000 3900
$Comp
L R R10
U 1 1
P 1600 3400
F 0 "R10" V 1680 3400 50  0000 C CNN
F 1 "1k" V 1600 3400 50  0000 C CNN
F 2 "monezor_footprints:SMD_0805" V 1530 3400 50  0001 C CNN
F 3 "" H 1600 3400 50  0001 C CNN
	1    1600 3400
	-1   0    0    -1  
$EndComp
Wire Wire Line
	1600 3250 1600 3200
Wire Wire Line
	1600 3200 2000 3200
Connection ~ 2000 3200
Wire Wire Line
	1700 3600 1600 3600
Wire Wire Line
	1600 3600 1600 3550
$Comp
L LOGO LOGO1
U 1 1
P 8600 6350
F 0 "LOGO1" H 8600 6550 60  0000 C CNN
F 1 "LOGO" H 8600 6150 60  0000 C CNN
F 2 "monezor_footprints:xmr_logo" H 8600 6350 60  0001 C CNN
F 3 "" H 8600 6350 60  0001 C CNN
	1    8600 6350
	1    0    0    -1  
$EndComp
$Comp
L Fiducial FID1
U 1 1
P 8700 5050
F 0 "FID1" H 8700 4950 60  0000 C CNN
F 1 "Fiducial" H 8700 5150 60  0000 C CNN
F 2 "monezor_footprints:Fiducial_Modern_SilkscreenTop" H 8600 4950 60  0001 C CNN
F 3 "" H 8600 4950 60  0001 C CNN
	1    8700 5050
	1    0    0    -1  
$EndComp
$Comp
L Fiducial FID2
U 1 1
P 8700 5400
F 0 "FID2" H 8700 5300 60  0000 C CNN
F 1 "Fiducial" H 8700 5500 60  0000 C CNN
F 2 "monezor_footprints:Fiducial_Modern_SilkscreenTop" H 8600 5300 60  0001 C CNN
F 3 "" H 8600 5300 60  0001 C CNN
	1    8700 5400
	1    0    0    -1  
$EndComp
$Comp
L Fiducial FID3
U 1 1
P 8700 5750
F 0 "FID3" H 8700 5650 60  0000 C CNN
F 1 "Fiducial" H 8700 5850 60  0000 C CNN
F 2 "monezor_footprints:Fiducial_Modern_SilkscreenTop" H 8600 5650 60  0001 C CNN
F 3 "" H 8600 5650 60  0001 C CNN
	1    8700 5750
	1    0    0    -1  
$EndComp
$EndSCHEMATC
